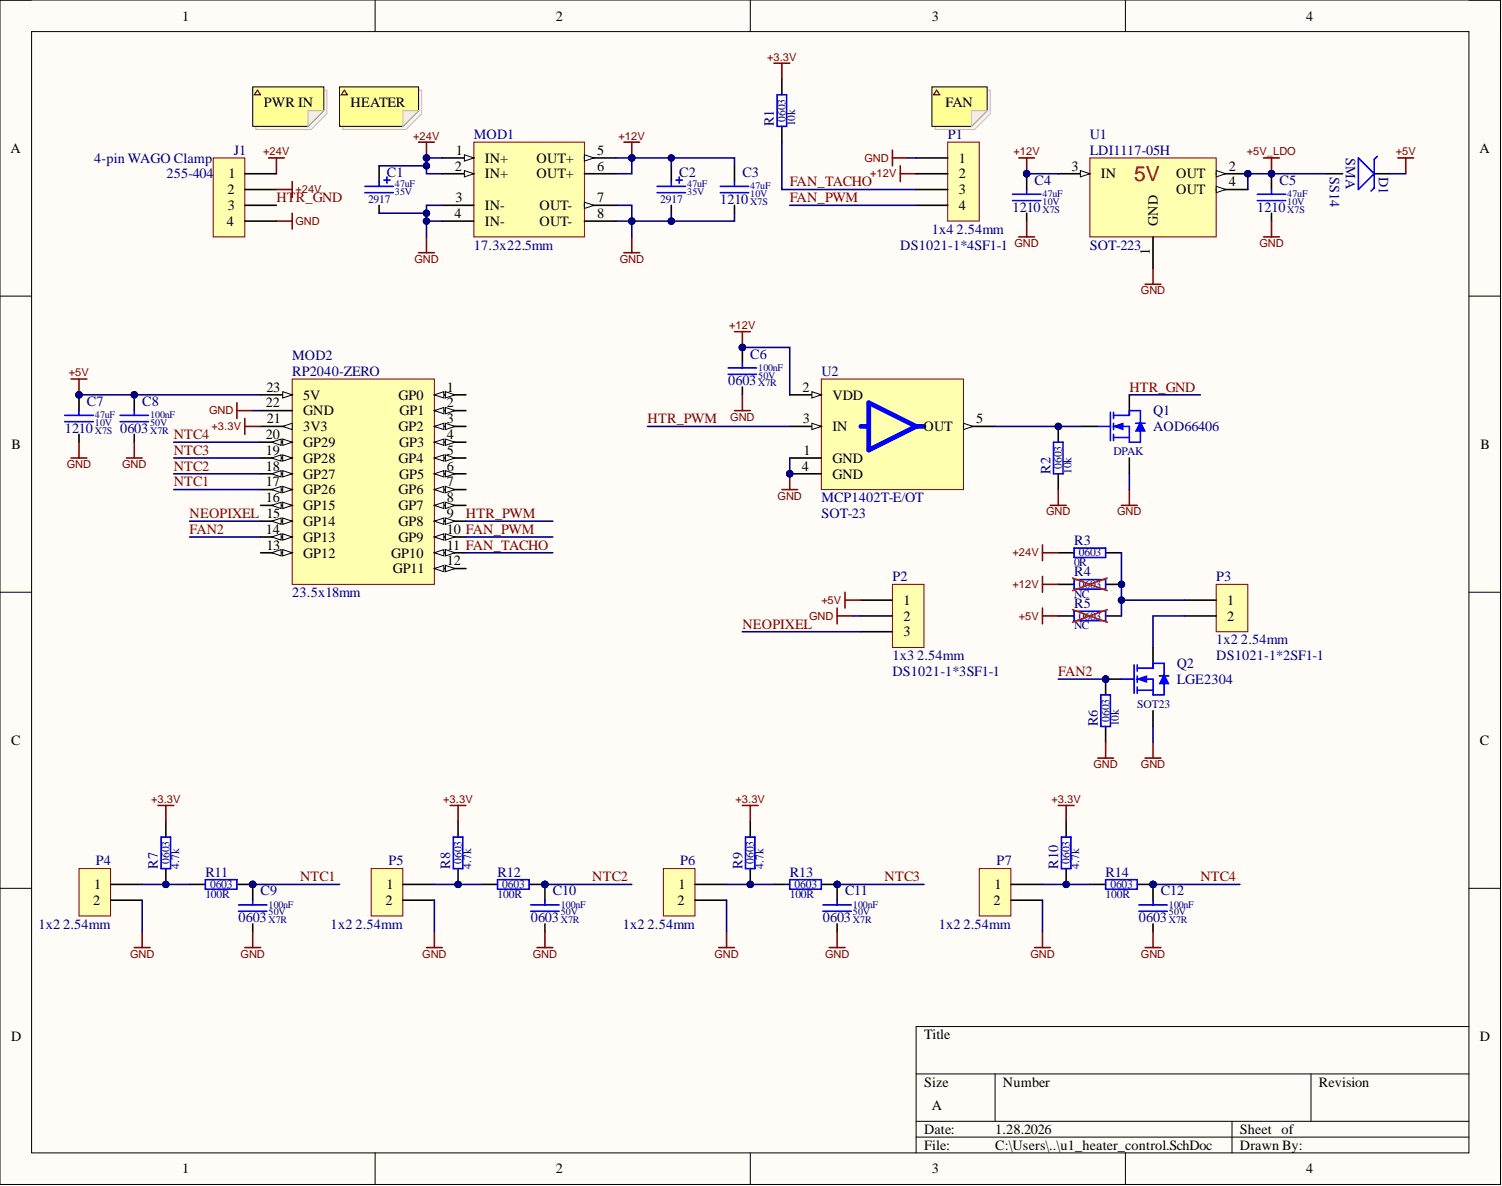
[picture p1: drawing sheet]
# Altium project u1_heater_control.PrjPcb
1 sheet, 41 parts. Net scope: global (net labels, ports and power ports of the same name join across sheets).
Board file: u1_heater_control.PcbDoc

## Sheet u1_heater_control.SchDoc
size A; SheetNumber: 1; SheetTotal: 1

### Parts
C1  value 47uF  SCH_Footprint: 2917  Voltage: 35V  [CT_2917_7343]  (hidden comment: Tantalum Capacitor)
C2  value 47uF  SCH_Footprint: 2917  Voltage: 35V  [CT_2917_7343]  (hidden comment: Tantalum Capacitor)
C3  value 47uF  Dielectric: X7S  Voltage: 10V  SCH_Footprint: 1210  [C_1210_3225]  (hidden comment: Ceramic X7S)
C4  value 47uF  Dielectric: X7S  Voltage: 10V  SCH_Footprint: 1210  [C_1210_3225]  (hidden comment: Ceramic X7S)
C5  value 47uF  Dielectric: X7S  Voltage: 10V  SCH_Footprint: 1210  [C_1210_3225]  (hidden comment: Ceramic X7S)
C6  value 100nF  Dielectric: X7R  Voltage: 50V  SCH_Footprint: 0603  [C_0603_1608]  (hidden comment: Ceramic X7R)
C7  value 47uF  Dielectric: X7S  Voltage: 10V  SCH_Footprint: 1210  [C_1210_3225]  (hidden comment: Ceramic X7S)
C8  value 100nF  Dielectric: X7R  Voltage: 50V  SCH_Footprint: 0603  [C_0603_1608]  (hidden comment: Ceramic X7R)
C9  value 100nF  Dielectric: X7R  Voltage: 50V  SCH_Footprint: 0603  [C_0603_1608]  (hidden comment: Ceramic X7R)
C10  value 100nF  Dielectric: X7R  Voltage: 50V  SCH_Footprint: 0603  [C_0603_1608]  (hidden comment: Ceramic X7R)
C11  value 100nF  Dielectric: X7R  Voltage: 50V  SCH_Footprint: 0603  [C_0603_1608]  (hidden comment: Ceramic X7R)
C12  value 100nF  Dielectric: X7R  Voltage: 50V  SCH_Footprint: 0603  [C_0603_1608]  (hidden comment: Ceramic X7R)
D1  SCH_Footprint: SMA  [SMA_DO-214AC]  (hidden comment: SS14)
J1  value 255-404  SCH_Footprint: 4-pin WAGO Clamp  [J_255-404]  (hidden comment: Wago Clamping terminal strip)
MOD1  SCH_Footprint: 17.3x22.5mm  [MOD_BUCK_MP1584]  (hidden comment: Low cost, Aliexpress-ready DC-DC buck converter using MP1584)
MOD2  value RP2040-ZERO  SCH_Footprint: 23.5x18mm  [MOD_RP2040-ZERO]  (hidden comment: RP2040 module)
P1  value DS1021-1*4SF1-1  SCH_Footprint: 1x4 2.54mm  [P_HEADER_1x4_2.54]  (hidden comment: Goldpin)
P2  value DS1021-1*3SF1-1  SCH_Footprint: 1x3 2.54mm  [P_HEADER_1x3_2.54]  (hidden comment: Goldpin)
P3  value DS1021-1*2SF1-1  SCH_Footprint: 1x2 2.54mm  [P_HEADER_1x2_2.54]  (hidden comment: Goldpin)
P4  SCH_Footprint: 1x2 2.54mm  [P_HEADER_1x2_2.54]  (hidden comment: Goldpin)
P5  SCH_Footprint: 1x2 2.54mm  [P_HEADER_1x2_2.54]  (hidden comment: Goldpin)
P6  SCH_Footprint: 1x2 2.54mm  [P_HEADER_1x2_2.54]  (hidden comment: Goldpin)
P7  SCH_Footprint: 1x2 2.54mm  [P_HEADER_1x2_2.54]  (hidden comment: Goldpin)
Q1  SCH_Footprint: DPAK  [DPAK_TO252-3_SC63_M]  (hidden comment: AOD66406)
Q2  SCH_Footprint: SOT23  [SOT23_TO236_SC59]  (hidden comment: LGE2304)
R1  value 10k  SCH_Footprint: 0603  [R_0603_1608]  (hidden comment: Resistor)
R2  value 10k  SCH_Footprint: 0603  [R_0603_1608]  (hidden comment: Resistor)
R3  value 0R  SCH_Footprint: 0603  [R_0603_1608]  (hidden comment: Resistor)
R4  value NC  SCH_Footprint: 0603  [R_NC_0603_1608]  (hidden comment: Resistor)  (no BOM)
R5  value NC  SCH_Footprint: 0603  [R_NC_0603_1608]  (hidden comment: Resistor)  (no BOM)
R6  value 10k  SCH_Footprint: 0603  [R_0603_1608]  (hidden comment: Resistor)
R7  value 4.7k  SCH_Footprint: 0603  [R_0603_1608]  (hidden comment: Resistor)
R8  value 4.7k  SCH_Footprint: 0603  [R_0603_1608]  (hidden comment: Resistor)
R9  value 4.7k  SCH_Footprint: 0603  [R_0603_1608]  (hidden comment: Resistor)
R10  value 4.7k  SCH_Footprint: 0603  [R_0603_1608]  (hidden comment: Resistor)
R11  value 100R  SCH_Footprint: 0603  [R_0603_1608]  (hidden comment: Resistor)
R12  value 100R  SCH_Footprint: 0603  [R_0603_1608]  (hidden comment: Resistor)
R13  value 100R  SCH_Footprint: 0603  [R_0603_1608]  (hidden comment: Resistor)
R14  value 100R  SCH_Footprint: 0603  [R_0603_1608]  (hidden comment: Resistor)
U1  value LDI1117-05H  SCH_Footprint: SOT-223  [SOT223_SC73]  (hidden comment: 1-A, 20-V, linear voltage regulator 4-SOT-223)
U2  value MCP1402T-E/OT  SCH_Footprint: SOT-23  [SOT23-5_SC74A_SOT753_M]  (hidden comment: Mosfet driver)

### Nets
+3.3V: MOD2.21(3V3) R1.2 R7.2 R8.2 R9.2 R10.2
+5V: C7.1 C8.1 D1.1 MOD2.23(5V) P2.1 R5.1
+5V_LDO: C5.1 D1.2 U1.2(OUT) U1.4(OUT)
+12V: C2.1 C3.1 C4.1 C6.1 MOD1.5(OUT+) MOD1.6(OUT+) P1.2 R4.1 U1.3(IN) U2.2(VDD)
+24V: C1.1 J1.1 J1.2 MOD1.1(IN+) MOD1.2(IN+) R3.1
GND: C1.2 C2.2 C3.2 C4.2 C5.2 C6.2 C7.2 C8.2 C9.2 C10.2 C11.2 C12.2 J1.4 MOD1.3(IN-) MOD1.4(IN-) MOD1.7(OUT-) MOD1.8(OUT-) MOD2.22(GND) P1.1 P2.2 P4.2 P5.2 P6.2 P7.2 Q1.3(S) Q2.2(S) R2.1 R6.1 U1.1(GND) U2.1(GND) U2.4(GND)
FAN2: MOD2.14(GP13) Q2.1(G) R6.2
FAN_PWM: MOD2.10(GP9) P1.4
FAN_TACHO: MOD2.11(GP10) P1.3 R1.1
HTR_GND: J1.3 Q1.2(D)
HTR_PWM: MOD2.9(GP8) U2.3(IN)
NEOPIXEL: MOD2.15(GP14) P2.3
NTC1: C9.1 MOD2.17(GP26) R11.2
NTC2: C10.1 MOD2.18(GP27) R12.2
NTC3: C11.1 MOD2.19(GP28) R13.2
NTC4: C12.1 MOD2.20(GP29) R14.2
NetP3_1: P3.1 R3.2 R4.2 R5.2
NetP3_2: P3.2 Q2.3(D)
NetP4_1: P4.1 R7.1 R11.1
NetP5_1: P5.1 R8.1 R12.1
NetP6_1: P6.1 R9.1 R13.1
NetP7_1: P7.1 R10.1 R14.1
NetQ1_1: Q1.1(G) R2.2 U2.5(OUT)

Not connected (* = marked no-connect by the designer): MOD2 1(GP0) 2(GP1) 3(GP2) 4(GP3) 5(GP4) 6(GP5) 7(GP6) 8(GP7) 12(GP11) 13(GP12) 16(GP15)

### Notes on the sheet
- (near J1) PWR IN
- HEATER
- (near P1) FAN

## Assembly variants
now: not fitted MOD1
